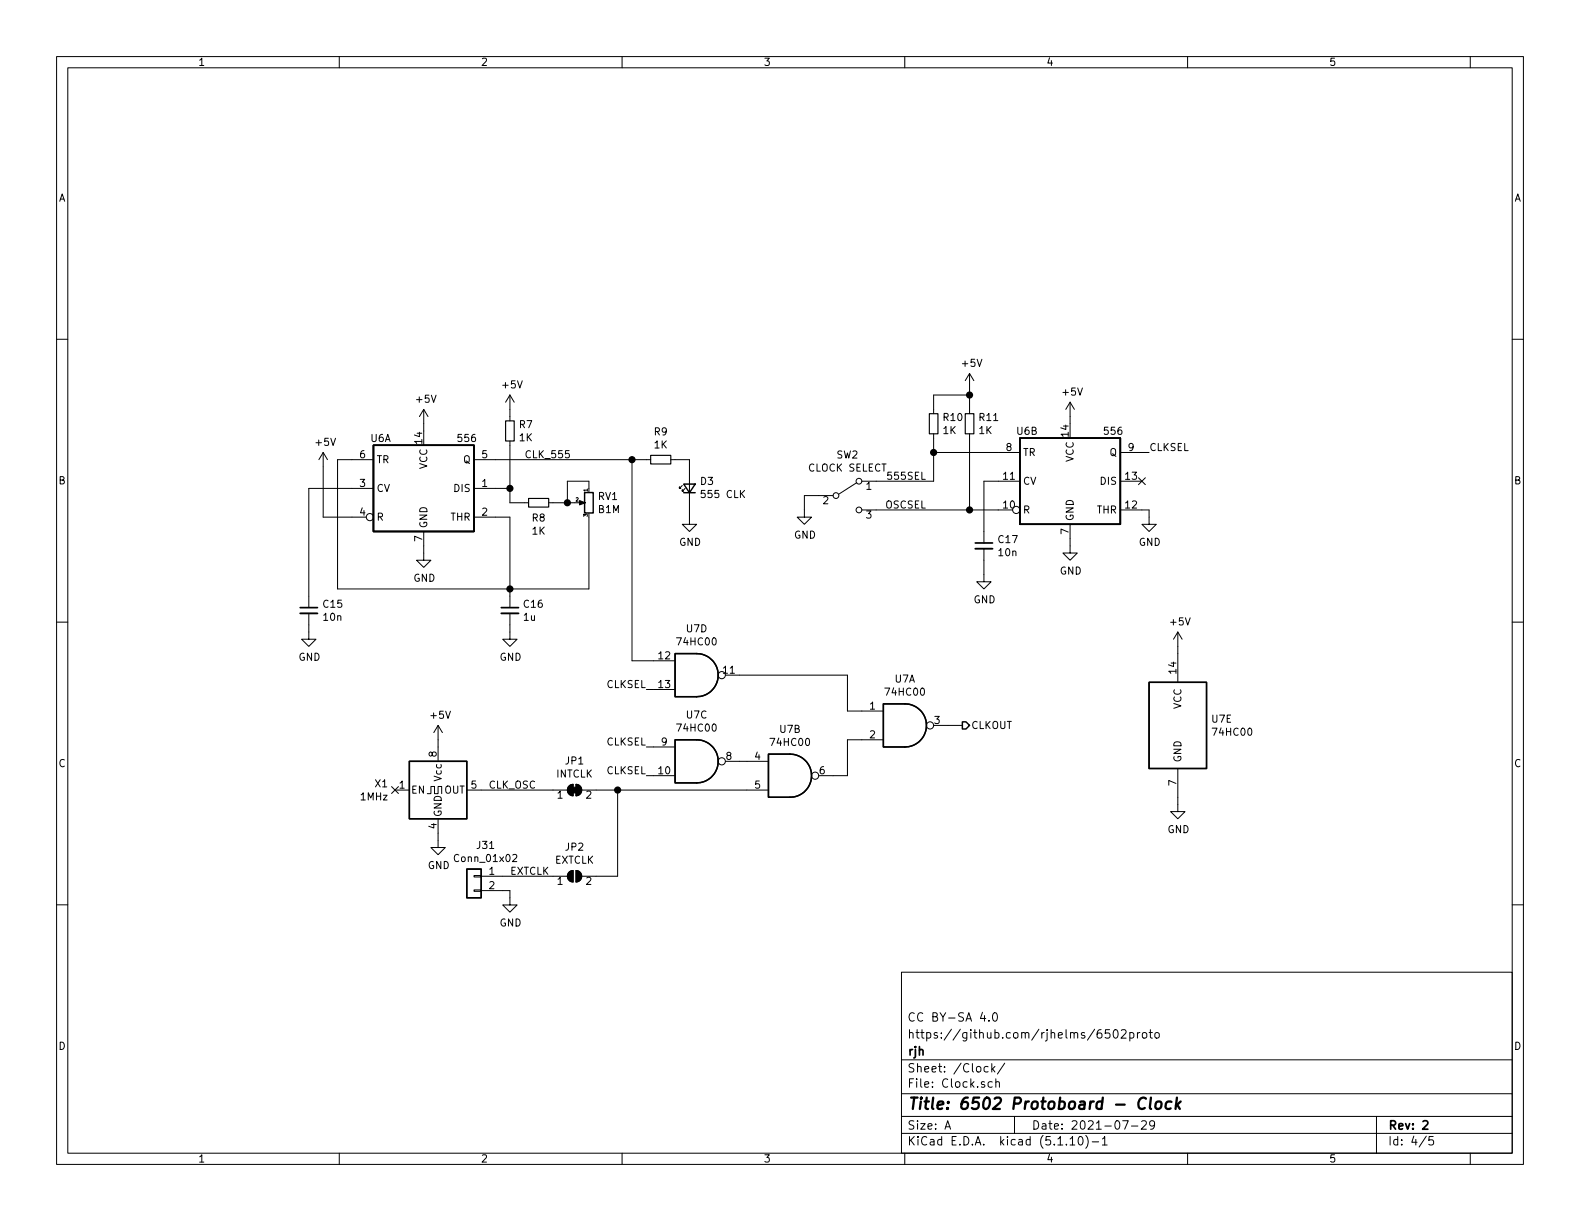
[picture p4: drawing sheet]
EESchema Schematic File Version 4
EELAYER 30 0
EELAYER END
$Descr A 11000 8500
encoding utf-8
Sheet 4 5
Title "6502 Protoboard - Clock"
Date "2021-07-29"
Rev "2"
Comp "rjh"
Comment1 "https://github.com/rjhelms/6502proto"
Comment2 "CC BY-SA 4.0"
Comment3 ""
Comment4 ""
$EndDescr
$Comp
L power:+5V #PWR?
U 1 1
P 2950 2950
AR Path="/62112D16" Ref="#PWR?"  Part="1" 
AR Path="/6211071E/62112D16" Ref="#PWR047"  Part="1" 
F 0 "#PWR047" H 2950 2800 50  0001 C CNN
F 1 "+5V" H 2965 3123 50  0000 C CNN
F 2 "" H 2950 2950 50  0001 C CNN
F 3 "" H 2950 2950 50  0001 C CNN
	1    2950 2950
	1    0    0    -1  
$EndComp
$Comp
L power:GND #PWR?
U 1 1
P 2950 3850
AR Path="/62112D1C" Ref="#PWR?"  Part="1" 
AR Path="/6211071E/62112D1C" Ref="#PWR048"  Part="1" 
F 0 "#PWR048" H 2950 3600 50  0001 C CNN
F 1 "GND" H 2955 3677 50  0000 C CNN
F 2 "" H 2950 3850 50  0001 C CNN
F 3 "" H 2950 3850 50  0001 C CNN
	1    2950 3850
	1    0    0    -1  
$EndComp
Wire Wire Line
	2450 3200 2350 3200
Wire Wire Line
	2350 3200 2350 4100
Wire Wire Line
	2350 4100 3550 4100
Wire Wire Line
	3550 4100 3550 3600
Wire Wire Line
	3550 3600 3450 3600
Wire Wire Line
	3450 3400 3550 3400
Wire Wire Line
	3550 3400 3550 3100
$Comp
L Device:R_Small R?
U 1 1
P 3550 3000
AR Path="/62112D31" Ref="R?"  Part="1" 
AR Path="/6211071E/62112D31" Ref="R7"  Part="1" 
F 0 "R7" H 3609 3046 50  0000 L CNN
F 1 "1K" H 3609 2955 50  0000 L CNN
F 2 "Resistor_THT:R_Axial_DIN0207_L6.3mm_D2.5mm_P7.62mm_Horizontal" H 3550 3000 50  0001 C CNN
F 3 "~" H 3550 3000 50  0001 C CNN
	1    3550 3000
	1    0    0    -1  
$EndComp
$Comp
L power:+5V #PWR?
U 1 1
P 3550 2850
AR Path="/62112D37" Ref="#PWR?"  Part="1" 
AR Path="/6211071E/62112D37" Ref="#PWR051"  Part="1" 
F 0 "#PWR051" H 3550 2700 50  0001 C CNN
F 1 "+5V" H 3565 3023 50  0000 C CNN
F 2 "" H 3550 2850 50  0001 C CNN
F 3 "" H 3550 2850 50  0001 C CNN
	1    3550 2850
	1    0    0    -1  
$EndComp
Wire Wire Line
	3550 2850 3550 2900
Wire Wire Line
	2950 2950 2950 3000
Text Label 3650 3200 0    50   ~ 0
CLK_555
Wire Wire Line
	2950 3800 2950 3850
$Comp
L Device:C_Small C?
U 1 1
P 3550 4250
AR Path="/62112D41" Ref="C?"  Part="1" 
AR Path="/6211071E/62112D41" Ref="C16"  Part="1" 
F 0 "C16" H 3638 4296 50  0000 L CNN
F 1 "1u" H 3638 4205 50  0000 L CNN
F 2 "Capacitor_THT:C_Disc_D5.0mm_W2.5mm_P2.50mm" H 3550 4250 50  0001 C CNN
F 3 "~" H 3550 4250 50  0001 C CNN
	1    3550 4250
	1    0    0    -1  
$EndComp
Wire Wire Line
	3550 4100 3550 4150
Connection ~ 3550 4100
$Comp
L power:GND #PWR?
U 1 1
P 3550 4400
AR Path="/62112D49" Ref="#PWR?"  Part="1" 
AR Path="/6211071E/62112D49" Ref="#PWR052"  Part="1" 
F 0 "#PWR052" H 3550 4150 50  0001 C CNN
F 1 "GND" H 3555 4227 50  0000 C CNN
F 2 "" H 3550 4400 50  0001 C CNN
F 3 "" H 3550 4400 50  0001 C CNN
	1    3550 4400
	1    0    0    -1  
$EndComp
Wire Wire Line
	3550 4350 3550 4400
$Comp
L Device:C_Small C?
U 1 1
P 2150 4250
AR Path="/62112D50" Ref="C?"  Part="1" 
AR Path="/6211071E/62112D50" Ref="C15"  Part="1" 
F 0 "C15" H 2242 4296 50  0000 L CNN
F 1 "10n" H 2242 4205 50  0000 L CNN
F 2 "Capacitor_THT:C_Disc_D5.0mm_W2.5mm_P2.50mm" H 2150 4250 50  0001 C CNN
F 3 "~" H 2150 4250 50  0001 C CNN
	1    2150 4250
	1    0    0    -1  
$EndComp
$Comp
L power:GND #PWR?
U 1 1
P 2150 4400
AR Path="/62112D56" Ref="#PWR?"  Part="1" 
AR Path="/6211071E/62112D56" Ref="#PWR045"  Part="1" 
F 0 "#PWR045" H 2150 4150 50  0001 C CNN
F 1 "GND" H 2155 4227 50  0000 C CNN
F 2 "" H 2150 4400 50  0001 C CNN
F 3 "" H 2150 4400 50  0001 C CNN
	1    2150 4400
	1    0    0    -1  
$EndComp
Wire Wire Line
	2450 3400 2150 3400
Wire Wire Line
	2150 3400 2150 4150
Wire Wire Line
	2150 4350 2150 4400
Wire Wire Line
	2450 3600 2250 3600
$Comp
L power:+5V #PWR?
U 1 1
P 2250 3250
AR Path="/62112D60" Ref="#PWR?"  Part="1" 
AR Path="/6211071E/62112D60" Ref="#PWR046"  Part="1" 
F 0 "#PWR046" H 2250 3100 50  0001 C CNN
F 1 "+5V" H 2265 3423 50  0000 C CNN
F 2 "" H 2250 3250 50  0001 C CNN
F 3 "" H 2250 3250 50  0001 C CNN
	1    2250 3250
	1    0    0    -1  
$EndComp
Wire Wire Line
	2250 3250 2250 3600
$Comp
L Oscillator:CXO_DIP8 X?
U 1 1
P 3050 5500
AR Path="/62112D68" Ref="X?"  Part="1" 
AR Path="/6211071E/62112D68" Ref="X1"  Part="1" 
F 0 "X1" H 2706 5546 50  0000 R CNN
F 1 "1MHz" H 2706 5455 50  0000 R CNN
F 2 "Oscillator:Oscillator_DIP-8" H 3500 5150 50  0001 C CNN
F 3 "" H 2950 5500 50  0001 C CNN
	1    3050 5500
	1    0    0    -1  
$EndComp
$Comp
L power:+5V #PWR?
U 1 1
P 3050 5150
AR Path="/62112D6E" Ref="#PWR?"  Part="1" 
AR Path="/6211071E/62112D6E" Ref="#PWR049"  Part="1" 
F 0 "#PWR049" H 3050 5000 50  0001 C CNN
F 1 "+5V" H 3065 5323 50  0000 C CNN
F 2 "" H 3050 5150 50  0001 C CNN
F 3 "" H 3050 5150 50  0001 C CNN
	1    3050 5150
	1    0    0    -1  
$EndComp
$Comp
L power:GND #PWR?
U 1 1
P 3050 5850
AR Path="/62112D74" Ref="#PWR?"  Part="1" 
AR Path="/6211071E/62112D74" Ref="#PWR050"  Part="1" 
F 0 "#PWR050" H 3050 5600 50  0001 C CNN
F 1 "GND" H 3055 5677 50  0000 C CNN
F 2 "" H 3050 5850 50  0001 C CNN
F 3 "" H 3050 5850 50  0001 C CNN
	1    3050 5850
	1    0    0    -1  
$EndComp
$Comp
L Device:R_Small R?
U 1 1
P 3750 3500
AR Path="/62113341" Ref="R?"  Part="1" 
AR Path="/6211071E/62113341" Ref="R8"  Part="1" 
F 0 "R8" V 3854 3500 50  0000 C CNN
F 1 "1K" V 3945 3500 50  0000 C CNN
F 2 "Resistor_THT:R_Axial_DIN0207_L6.3mm_D2.5mm_P7.62mm_Horizontal" H 3750 3500 50  0001 C CNN
F 3 "~" H 3750 3500 50  0001 C CNN
	1    3750 3500
	0    1    1    0   
$EndComp
Wire Wire Line
	3550 3500 3650 3500
$Comp
L Device:R_POT_Small RV1
U 1 1
P 4100 3500
F 0 "RV1" H 4040 3546 50  0000 R CNN
F 1 "B1M" H 4040 3455 50  0000 R CNN
F 2 "Potentiometer_Custom:Potentiometer_Alpha_RD901F-40-00D_Single_Vertical_Centered" H 4100 3500 50  0001 C CNN
F 3 "~" H 4100 3500 50  0001 C CNN
	1    4100 3500
	-1   0    0    -1  
$EndComp
Wire Wire Line
	3850 3500 3950 3500
Wire Wire Line
	4100 3600 4100 4100
Wire Wire Line
	4100 4100 3550 4100
Wire Wire Line
	3550 3400 3550 3500
Connection ~ 3550 3400
Wire Wire Line
	4100 3400 4100 3350
Wire Wire Line
	4100 3350 3950 3350
Wire Wire Line
	3950 3350 3950 3500
Connection ~ 3950 3500
Wire Wire Line
	3950 3500 4000 3500
Wire Wire Line
	3050 5150 3050 5200
Wire Wire Line
	3050 5800 3050 5850
Text Label 3400 5500 0    50   ~ 0
CLK_OSC
NoConn ~ 2750 5500
$Comp
L Device:R_Small R?
U 1 1
P 6750 2950
AR Path="/6211CCA3" Ref="R?"  Part="1" 
AR Path="/6211071E/6211CCA3" Ref="R11"  Part="1" 
F 0 "R11" H 6809 2996 50  0000 L CNN
F 1 "1K" H 6809 2905 50  0000 L CNN
F 2 "Resistor_THT:R_Axial_DIN0207_L6.3mm_D2.5mm_P7.62mm_Horizontal" H 6750 2950 50  0001 C CNN
F 3 "~" H 6750 2950 50  0001 C CNN
	1    6750 2950
	1    0    0    -1  
$EndComp
$Comp
L Device:R_Small R?
U 1 1
P 6500 2950
AR Path="/6211D39B" Ref="R?"  Part="1" 
AR Path="/6211071E/6211D39B" Ref="R10"  Part="1" 
F 0 "R10" H 6559 2996 50  0000 L CNN
F 1 "1K" H 6559 2905 50  0000 L CNN
F 2 "Resistor_THT:R_Axial_DIN0207_L6.3mm_D2.5mm_P7.62mm_Horizontal" H 6500 2950 50  0001 C CNN
F 3 "~" H 6500 2950 50  0001 C CNN
	1    6500 2950
	1    0    0    -1  
$EndComp
$Comp
L power:+5V #PWR?
U 1 1
P 7450 2900
AR Path="/6211D637" Ref="#PWR?"  Part="1" 
AR Path="/6211071E/6211D637" Ref="#PWR058"  Part="1" 
F 0 "#PWR058" H 7450 2750 50  0001 C CNN
F 1 "+5V" H 7465 3073 50  0000 C CNN
F 2 "" H 7450 2900 50  0001 C CNN
F 3 "" H 7450 2900 50  0001 C CNN
	1    7450 2900
	1    0    0    -1  
$EndComp
$Comp
L power:+5V #PWR?
U 1 1
P 6750 2700
AR Path="/6211DECC" Ref="#PWR?"  Part="1" 
AR Path="/6211071E/6211DECC" Ref="#PWR056"  Part="1" 
F 0 "#PWR056" H 6750 2550 50  0001 C CNN
F 1 "+5V" H 6765 2873 50  0000 C CNN
F 2 "" H 6750 2700 50  0001 C CNN
F 3 "" H 6750 2700 50  0001 C CNN
	1    6750 2700
	1    0    0    -1  
$EndComp
Wire Wire Line
	6500 2850 6500 2750
Wire Wire Line
	6500 2750 6750 2750
Wire Wire Line
	6750 2750 6750 2700
Wire Wire Line
	6750 2750 6750 2850
Connection ~ 6750 2750
Wire Wire Line
	6750 3050 6750 3550
Wire Wire Line
	6750 3550 6950 3550
$Comp
L Switch:SW_SPDT SW2
U 1 1
P 5900 3450
F 0 "SW2" H 5900 3735 50  0000 C CNN
F 1 "SW_SPDT" H 5900 3644 50  0001 C CNN
F 2 "Switches_THT_Custom:SW_SPDT_E-Switch_200MSP1xM2" H 5900 3450 50  0001 C CNN
F 3 "~" H 5900 3450 50  0001 C CNN
F 4 "CLOCK SELECT" H 5900 3644 50  0000 C CNN "Function"
	1    5900 3450
	1    0    0    -1  
$EndComp
Wire Wire Line
	6500 3050 6500 3150
Wire Wire Line
	6500 3350 6100 3350
Wire Wire Line
	6750 3550 6100 3550
Connection ~ 6750 3550
$Comp
L Device:C_Small C?
U 1 1
P 6850 3800
AR Path="/6212289F" Ref="C?"  Part="1" 
AR Path="/6211071E/6212289F" Ref="C17"  Part="1" 
F 0 "C17" H 6942 3846 50  0000 L CNN
F 1 "10n" H 6942 3755 50  0000 L CNN
F 2 "Capacitor_THT:C_Disc_D5.0mm_W2.5mm_P2.50mm" H 6850 3800 50  0001 C CNN
F 3 "~" H 6850 3800 50  0001 C CNN
	1    6850 3800
	1    0    0    -1  
$EndComp
Wire Wire Line
	6950 3350 6850 3350
Wire Wire Line
	6850 3350 6850 3700
Wire Wire Line
	5700 3450 5600 3450
Wire Wire Line
	5600 3450 5600 3550
Wire Wire Line
	6850 4000 6850 3900
$Comp
L power:GND #PWR?
U 1 1
P 7450 3800
AR Path="/621272D5" Ref="#PWR?"  Part="1" 
AR Path="/6211071E/621272D5" Ref="#PWR059"  Part="1" 
F 0 "#PWR059" H 7450 3550 50  0001 C CNN
F 1 "GND" H 7455 3627 50  0000 C CNN
F 2 "" H 7450 3800 50  0001 C CNN
F 3 "" H 7450 3800 50  0001 C CNN
	1    7450 3800
	1    0    0    -1  
$EndComp
$Comp
L power:GND #PWR?
U 1 1
P 6850 4000
AR Path="/621276E8" Ref="#PWR?"  Part="1" 
AR Path="/6211071E/621276E8" Ref="#PWR057"  Part="1" 
F 0 "#PWR057" H 6850 3750 50  0001 C CNN
F 1 "GND" H 6855 3827 50  0000 C CNN
F 2 "" H 6850 4000 50  0001 C CNN
F 3 "" H 6850 4000 50  0001 C CNN
	1    6850 4000
	1    0    0    -1  
$EndComp
$Comp
L power:GND #PWR?
U 1 1
P 5600 3550
AR Path="/62127A74" Ref="#PWR?"  Part="1" 
AR Path="/6211071E/62127A74" Ref="#PWR055"  Part="1" 
F 0 "#PWR055" H 5600 3300 50  0001 C CNN
F 1 "GND" H 5605 3377 50  0000 C CNN
F 2 "" H 5600 3550 50  0001 C CNN
F 3 "" H 5600 3550 50  0001 C CNN
	1    5600 3550
	1    0    0    -1  
$EndComp
Wire Wire Line
	7450 3750 7450 3800
$Comp
L power:GND #PWR?
U 1 1
P 8000 3600
AR Path="/62129201" Ref="#PWR?"  Part="1" 
AR Path="/6211071E/62129201" Ref="#PWR060"  Part="1" 
F 0 "#PWR060" H 8000 3350 50  0001 C CNN
F 1 "GND" H 8005 3427 50  0000 C CNN
F 2 "" H 8000 3600 50  0001 C CNN
F 3 "" H 8000 3600 50  0001 C CNN
	1    8000 3600
	1    0    0    -1  
$EndComp
Wire Wire Line
	7950 3550 8000 3550
Wire Wire Line
	8000 3550 8000 3600
NoConn ~ 7950 3350
Text Label 8000 3150 0    50   ~ 0
CLKSEL
Wire Wire Line
	8000 3150 7950 3150
$Comp
L 74xx:74HC00 U7
U 1 1
P 6300 5050
F 0 "U7" H 6300 5375 50  0000 C CNN
F 1 "74HC00" H 6300 5284 50  0000 C CNN
F 2 "Package_DIP:DIP-14_W7.62mm" H 6300 5050 50  0001 C CNN
F 3 "http://www.ti.com/lit/gpn/sn74hc00" H 6300 5050 50  0001 C CNN
	1    6300 5050
	1    0    0    -1  
$EndComp
$Comp
L 74xx:74HC00 U7
U 2 1
P 5500 5400
F 0 "U7" H 5500 5725 50  0000 C CNN
F 1 "74HC00" H 5500 5634 50  0000 C CNN
F 2 "Package_DIP:DIP-14_W7.62mm" H 5500 5400 50  0001 C CNN
F 3 "http://www.ti.com/lit/gpn/sn74hc00" H 5500 5400 50  0001 C CNN
	2    5500 5400
	1    0    0    -1  
$EndComp
$Comp
L 74xx:74HC00 U7
U 3 1
P 4850 5300
F 0 "U7" H 4850 5625 50  0000 C CNN
F 1 "74HC00" H 4850 5534 50  0000 C CNN
F 2 "Package_DIP:DIP-14_W7.62mm" H 4850 5300 50  0001 C CNN
F 3 "http://www.ti.com/lit/gpn/sn74hc00" H 4850 5300 50  0001 C CNN
	3    4850 5300
	1    0    0    -1  
$EndComp
$Comp
L 74xx:74HC00 U7
U 4 1
P 4850 4700
F 0 "U7" H 4850 5025 50  0000 C CNN
F 1 "74HC00" H 4850 4934 50  0000 C CNN
F 2 "Package_DIP:DIP-14_W7.62mm" H 4850 4700 50  0001 C CNN
F 3 "http://www.ti.com/lit/gpn/sn74hc00" H 4850 4700 50  0001 C CNN
	4    4850 4700
	1    0    0    -1  
$EndComp
Text Label 4500 4800 2    50   ~ 0
CLKSEL
Wire Wire Line
	4500 4800 4550 4800
Text Label 4500 5200 2    50   ~ 0
CLKSEL
Wire Wire Line
	4500 5200 4550 5200
Text Label 4500 5400 2    50   ~ 0
CLKSEL
Wire Wire Line
	4500 5400 4550 5400
Wire Wire Line
	5150 5300 5200 5300
Wire Wire Line
	3350 5500 3850 5500
Wire Wire Line
	6000 5150 5900 5150
Wire Wire Line
	5900 5150 5900 5400
Wire Wire Line
	5900 5400 5800 5400
Wire Wire Line
	6000 4950 5900 4950
Wire Wire Line
	5900 4950 5900 4700
Wire Wire Line
	5900 4700 5150 4700
Wire Wire Line
	4400 3200 4400 4600
Wire Wire Line
	3450 3200 4400 3200
Wire Wire Line
	4400 4600 4550 4600
Text HLabel 6700 5050 2    50   Output ~ 0
CLKOUT
$Comp
L 74xx:74HC00 U7
U 5 1
P 8200 5050
F 0 "U7" H 8430 5096 50  0000 L CNN
F 1 "74HC00" H 8430 5005 50  0000 L CNN
F 2 "Package_DIP:DIP-14_W7.62mm" H 8200 5050 50  0001 C CNN
F 3 "http://www.ti.com/lit/gpn/sn74hc00" H 8200 5050 50  0001 C CNN
	5    8200 5050
	1    0    0    -1  
$EndComp
$Comp
L power:+5V #PWR?
U 1 1
P 8200 4500
AR Path="/6217D8C9" Ref="#PWR?"  Part="1" 
AR Path="/6211071E/6217D8C9" Ref="#PWR061"  Part="1" 
F 0 "#PWR061" H 8200 4350 50  0001 C CNN
F 1 "+5V" H 8215 4673 50  0000 C CNN
F 2 "" H 8200 4500 50  0001 C CNN
F 3 "" H 8200 4500 50  0001 C CNN
	1    8200 4500
	1    0    0    -1  
$EndComp
$Comp
L power:GND #PWR?
U 1 1
P 8200 5600
AR Path="/6217DEDD" Ref="#PWR?"  Part="1" 
AR Path="/6211071E/6217DEDD" Ref="#PWR062"  Part="1" 
F 0 "#PWR062" H 8200 5350 50  0001 C CNN
F 1 "GND" H 8205 5427 50  0000 C CNN
F 2 "" H 8200 5600 50  0001 C CNN
F 3 "" H 8200 5600 50  0001 C CNN
	1    8200 5600
	1    0    0    -1  
$EndComp
Wire Wire Line
	8200 4500 8200 4550
Wire Wire Line
	8200 5550 8200 5600
Wire Wire Line
	7450 2900 7450 2950
Wire Wire Line
	6950 3150 6500 3150
Connection ~ 6500 3150
Wire Wire Line
	6500 3150 6500 3350
$Comp
L Device:R_Small R?
U 1 1
P 4600 3200
AR Path="/6262D1B9" Ref="R?"  Part="1" 
AR Path="/6211071E/6262D1B9" Ref="R9"  Part="1" 
F 0 "R9" V 4404 3200 50  0000 C CNN
F 1 "1K" V 4495 3200 50  0000 C CNN
F 2 "Resistor_THT:R_Axial_DIN0207_L6.3mm_D2.5mm_P7.62mm_Horizontal" H 4600 3200 50  0001 C CNN
F 3 "~" H 4600 3200 50  0001 C CNN
	1    4600 3200
	0    1    1    0   
$EndComp
$Comp
L Device:LED_Small D3
U 1 1
P 4800 3400
F 0 "D3" V 4846 3330 50  0000 R CNN
F 1 "LED" V 4755 3330 50  0001 R CNN
F 2 "LED_THT:LED_D5.0mm" V 4800 3400 50  0001 C CNN
F 3 "~" V 4800 3400 50  0001 C CNN
F 4 "555 CLK" V 4755 3330 50  0000 R CNN "Function"
	1    4800 3400
	0    -1   -1   0   
$EndComp
Wire Wire Line
	4500 3200 4400 3200
Connection ~ 4400 3200
Wire Wire Line
	4700 3200 4800 3200
Wire Wire Line
	4800 3200 4800 3300
$Comp
L power:GND #PWR?
U 1 1
P 4800 3600
AR Path="/62634423" Ref="#PWR?"  Part="1" 
AR Path="/6211071E/62634423" Ref="#PWR054"  Part="1" 
F 0 "#PWR054" H 4800 3350 50  0001 C CNN
F 1 "GND" H 4805 3427 50  0000 C CNN
F 2 "" H 4800 3600 50  0001 C CNN
F 3 "" H 4800 3600 50  0001 C CNN
	1    4800 3600
	1    0    0    -1  
$EndComp
Wire Wire Line
	4800 3500 4800 3600
Text Label 6450 3350 2    50   ~ 0
555SEL
Text Label 6450 3550 2    50   ~ 0
OSCSEL
$Comp
L Timer:ICM7556 U6
U 1 1
P 2950 3400
F 0 "U6" H 2650 3750 50  0000 C CNN
F 1 "556" H 3250 3750 50  0000 C CNN
F 2 "Package_DIP:DIP-14_W7.62mm_LongPads" H 2950 3400 50  0001 C CNN
F 3 "http://www.intersil.com/content/dam/Intersil/documents/icm7/icm7555-56.pdf" H 2950 3400 50  0001 C CNN
	1    2950 3400
	1    0    0    -1  
$EndComp
$Comp
L Timer:ICM7556 U6
U 2 1
P 7450 3350
F 0 "U6" H 7150 3700 50  0000 C CNN
F 1 "556" H 7750 3700 50  0000 C CNN
F 2 "Package_DIP:DIP-14_W7.62mm_LongPads" H 7450 3350 50  0001 C CNN
F 3 "http://www.intersil.com/content/dam/Intersil/documents/icm7/icm7555-56.pdf" H 7450 3350 50  0001 C CNN
	2    7450 3350
	1    0    0    -1  
$EndComp
$Comp
L Jumper:SolderJumper_2_Bridged JP1
U 1 1
P 4000 5500
F 0 "JP1" H 4000 5705 50  0000 C CNN
F 1 "SolderJumper_2_Open" H 4000 5614 50  0001 C CNN
F 2 "Jumper:SolderJumper-2_P1.3mm_Bridged_RoundedPad1.0x1.5mm" H 4000 5500 50  0001 C CNN
F 3 "~" H 4000 5500 50  0001 C CNN
F 4 "INTCLK" H 4000 5614 50  0000 C CNN "Function"
	1    4000 5500
	1    0    0    -1  
$EndComp
$Comp
L Jumper:SolderJumper_2_Open JP2
U 1 1
P 4000 6100
F 0 "JP2" H 4000 6305 50  0000 C CNN
F 1 "SolderJumper_2_Bridged" H 4000 6214 50  0001 C CNN
F 2 "Jumper:SolderJumper-2_P1.3mm_Open_RoundedPad1.0x1.5mm" H 4000 6100 50  0001 C CNN
F 3 "~" H 4000 6100 50  0001 C CNN
F 4 "EXTCLK" H 4000 6214 50  0000 C CNN "Function"
	1    4000 6100
	1    0    0    -1  
$EndComp
$Comp
L Connector_Generic:Conn_01x02 J31
U 1 1
P 3300 6100
F 0 "J31" H 3218 6317 50  0000 C CNN
F 1 "Conn_01x02" H 3218 6226 50  0000 C CNN
F 2 "Connector_PinHeader_2.54mm:PinHeader_1x02_P2.54mm_Vertical" H 3300 6100 50  0001 C CNN
F 3 "~" H 3300 6100 50  0001 C CNN
F 4 "CLOCK IN" H 3300 6100 50  0001 C CNN "Function"
	1    3300 6100
	-1   0    0    -1  
$EndComp
Text Label 3550 6100 0    50   ~ 0
EXTCLK
Wire Wire Line
	3500 6100 3850 6100
Wire Wire Line
	3500 6200 3550 6200
Wire Wire Line
	3550 6200 3550 6250
$Comp
L power:GND #PWR?
U 1 1
P 3550 6250
AR Path="/63217C31" Ref="#PWR?"  Part="1" 
AR Path="/6211071E/63217C31" Ref="#PWR053"  Part="1" 
F 0 "#PWR053" H 3550 6000 50  0001 C CNN
F 1 "GND" H 3555 6077 50  0000 C CNN
F 2 "" H 3550 6250 50  0001 C CNN
F 3 "" H 3550 6250 50  0001 C CNN
	1    3550 6250
	1    0    0    -1  
$EndComp
Wire Wire Line
	4150 5500 4300 5500
Wire Wire Line
	4300 5500 4300 6100
Connection ~ 4300 5500
Wire Wire Line
	4300 5500 5200 5500
Wire Wire Line
	4150 6100 4300 6100
Wire Wire Line
	6600 5050 6700 5050
$EndSCHEMATC
